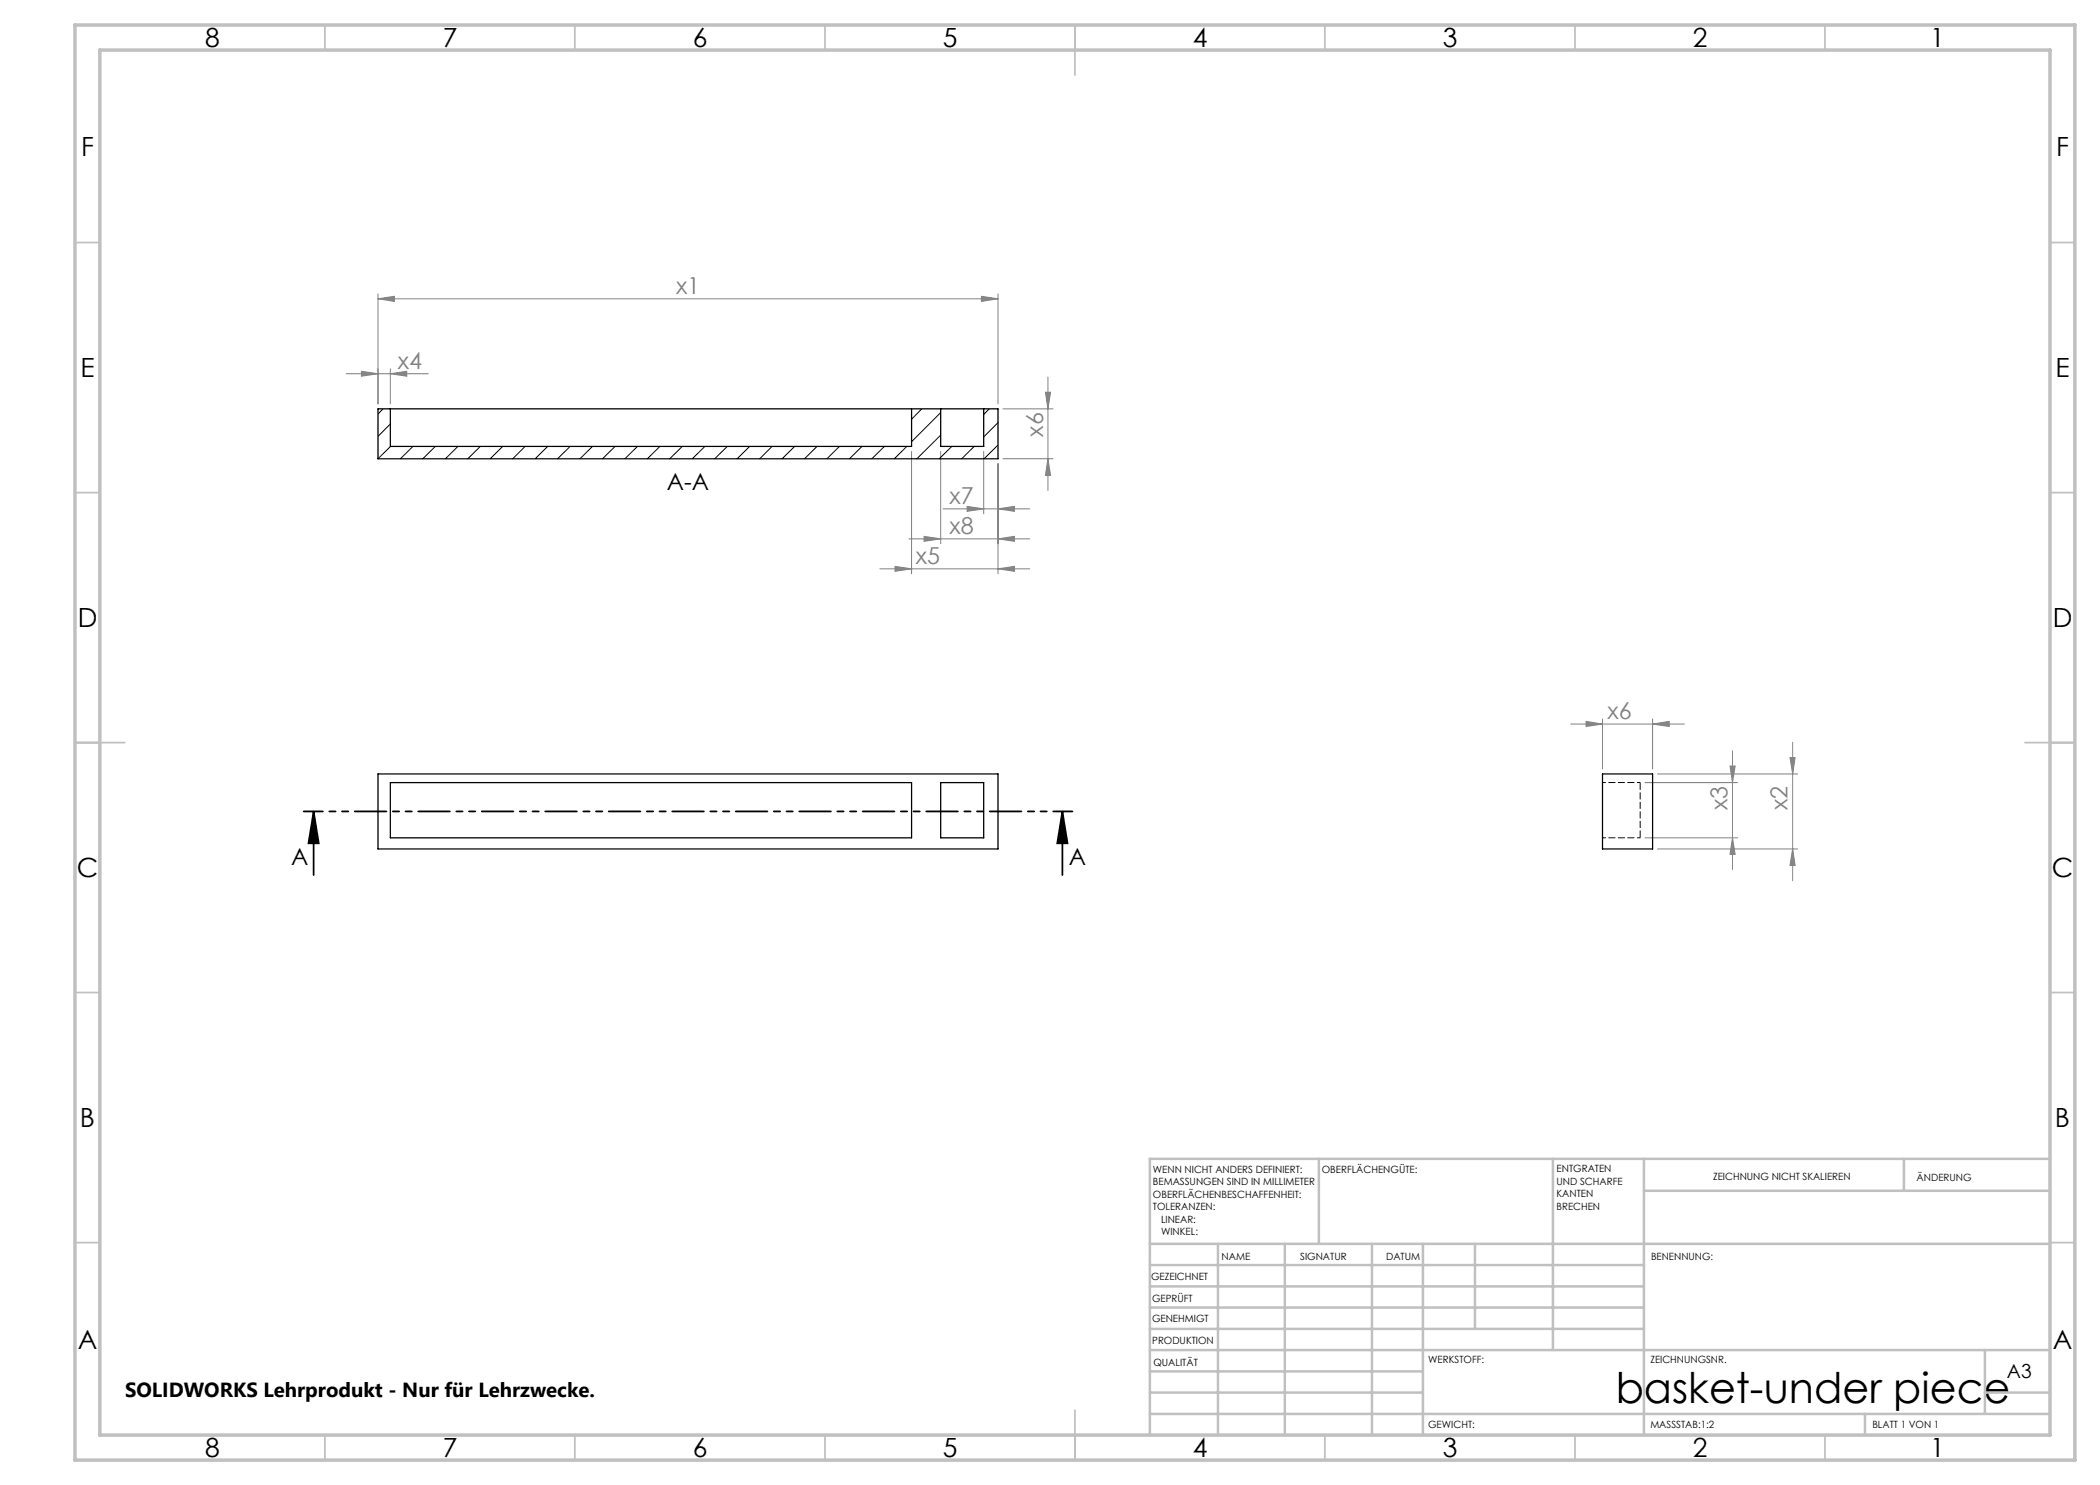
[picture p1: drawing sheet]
<svg xmlns="http://www.w3.org/2000/svg" width="420mm" height="297mm" viewBox="0 0 420 297" stroke-linecap="round" stroke-linejoin="round" font-family="sans-serif">
<path d="M62.7 162.3l1 6.4h-2zM62.7 162.3v12.7M212.5 162.3l1 6.4h-2zM212.5 162.3v12.7" fill="none" stroke="#000" stroke-width=".35"/>
<g fill="none" stroke="#808080" stroke-width=".2">
<path d="M75.6 59.8l3.3-.5v1zM75.6 58.8v22M75.6 59.8h124M196.3 59.3l3.3 .5-3.3 .5zM199.6 58.8v22M69.3 74.8h16.4M72.3 74.3l3.3 .5-3.3 .4zM78.1 74.8l3.3-.5v.9zM78.1 73.8v7M209.1 78.5h1l-.5 3.3zM209.6 75.4v22.7M182.3 90.3v24.5"/>
<path d="M188.1 90.3v18.5M196.7 90.3v12.5M199.6 92.8v22M200.6 91.8h10M200.6 81.8h10M209.6 91.8l.5 3.3h-1zM176 113.8h30M179 113.3l3.3 .5-3.3 .5zM181.8 107.8h24.2M184.8 107.3l3.3 .5-3.3 .5zM188.6 101.8h17.4M193.4 101.3l3.3 .5-3.3 .5z"/>
<path d="M199.6 101.8l3.3-.5v1zM199.6 107.8l3.3-.5v1zM199.6 113.8l3.3-.5v1zM314.1 144.8h22.8M317.2 144.3l3.3 .5-3.3 .5zM320.5 143.8v10M329 156.5h18.5M330.5 144.8l3.3-.5v1zM330.5 143.8v10M331.5 154.8h28M346 153.2h1l-.5 3.3zM346.5 150.2v23.7"/>
<path d="M358 151.5h1l-.5 3.3zM358.5 148.4v27.7M329 167.6h18.5M331.5 169.8h28M346.5 167.6l.5 3.3h-1zM358.5 169.8l.5 3.3h-1z"/>
</g>
<path d="M214.5 162.3h-153.8" fill="none" stroke="#000" stroke-width=".35" stroke-dasharray="6.3 1.3 1.3 1.3 1.3 1.3" stroke-dashoffset="2.5"/>
<g fill="none" stroke="#c0c0c0" stroke-width=".35">
<path d="M65 5v5M115 5v5M165 5v5M215 5v10M265 5v5M315 5v5M365 5v5M15 48.5h5M410 48.5h5M15 98.5h5M410 98.5h5M15 148.5h10"/>
<path d="M405 148.5h10M15 198.5h5M410 198.5h5M15 248.5h5M410 248.5h5M65 287v5M115 287v5M165 287v5M215 282v10M265 287v5M315 287v5M365 287v5"/>
</g>
<g fill="none" stroke="#c0c0c0" stroke-width=".5">
<path d="M263.8 231.8v17M310.6 231.8v38.2M328.8 231.8v55.2M328.8 238.2h81.2M380.8 231.8v6.4M410 231.8h-180v55.2M230 248.8h180M230 257.3h98.8M230 253h98.8M243.6 248.8v38.2M257 248.8v38.2M274.4 248.8v38.2"/>
<path d="M284.6 248.8v38.2M295 248.8v17M230 265.8h98.8M230 261.5h98.8M230 278.5h54.6M230 274.3h54.6M230 270h180M397 278.5h13M397 270v12.8M230 282.8h180M373 282.8v4.2"/>
</g>
<path d="M15 5h400v287h-400zM20 10h390v277h-390z" fill="none" stroke="#c0c0c0" stroke-width=".7"/>
<path d="M212.5 162.3l1 6.4h-2zM62.7 162.3l1 6.4h-2z" fill="#000"/>
<g fill="#808080">
<path d="M196.3 59.3l3.3 .5-3.3 .5zM75.6 59.8l3.3-.5v1zM199.6 101.8l3.3-.5v1zM193.4 101.3l3.3 .5-3.3 .5zM199.6 107.8l3.3-.5v1zM184.8 107.3l3.3 .5-3.3 .5zM199.6 113.8l3.3-.5v1zM179 113.3l3.3 .5-3.3 .5z"/>
<path d="M317.2 144.3l3.3 .5-3.3 .5zM330.5 144.8l3.3-.5v1zM72.3 74.3l3.3 .5-3.3 .4zM78.1 74.8l3.3-.5v.9z"/>
<path d="M358.5 169.8l.5 3.3h-1zM358 151.5h1l-.5 3.3zM346.5 167.6l.5 3.3h-1zM346 153.2h1l-.5 3.3zM209.6 91.8l.5 3.3h-1zM209.1 78.5h1l-.5 3.3z"/>
</g>
<path d="M75.6 81.8h124v10h-124zM78.1 81.8v7.5h104.2v-7.5M188.1 81.8v7.5h8.6v-7.5M75.6 154.8h124v15h-124zM78.1 156.5h104.2v11.1h-104.2zM188.1 156.5h8.6v11.1h-8.6zM320.5 154.8h10v15h-10z" fill="none" stroke="#000" stroke-width=".25"/>
<path d="M328 167.6v-11.1" fill="none" stroke="#000" stroke-width=".2" stroke-dasharray="1.3 .6" stroke-dashoffset="-.1"/>
<path d="M328 156.5h-7.5M328 167.6h-7.5" fill="none" stroke="#000" stroke-width=".2" stroke-dasharray="1.3 .6" stroke-dashoffset=".7"/>
<g fill="none" stroke="#000" stroke-width=".2">
<path d="M76.6 81.8l-1 1M78.1 84.8l-2.5 2.5M78.1 89.3l-2.5 2.5M82.6 89.3l-2.5 2.5M87.1 89.3l-2.5 2.5M91.6 89.3l-2.5 2.5M96.1 89.3l-2.5 2.5M100.5 89.3l-2.5 2.5M105 89.3l-2.4 2.5M109.5 89.3l-2.5 2.5M114 89.3l-2.5 2.5M118.5 89.3l-2.5 2.5"/>
<path d="M123 89.3l-2.5 2.5M127.5 89.3l-2.5 2.5M132 89.3l-2.5 2.5M136.5 89.3l-2.6 2.5M141 89.3l-2.5 2.5M145.5 89.3l-2.6 2.5M149.9 89.3l-2.5 2.5M154.4 89.3l-2.5 2.5M158.9 89.3l-2.5 2.5M163.4 89.3l-2.5 2.5M167.9 89.3l-2.5 2.5M172.4 89.3l-2.5 2.5"/>
<path d="M176.9 89.3l-2.5 2.5M181.4 89.3l-2.5 2.5M184.4 81.8l-2.1 2.1M188.1 82.5l-5.8 5.8M188.1 87l-4.7 4.8M190.4 89.3l-2.5 2.5M194.8 89.3l-2.5 2.5M197.8 81.8l-1.1 1.1M199.6 84.5l-2.9 2.9M199.6 89l-2.8 2.8"/>
</g>
<text font-size="8.5" x="323.1" y="280.6">basket-under piece</text>
<g font-size="5.3">
<text x="41" y="9.5">8</text>
<text x="88.5" y="9.5">7</text>
<text x="138.5" y="9.5">6</text>
<text x="188.5" y="9.5">5</text>
<text x="238.5" y="9.5">4</text>
<text x="288.5" y="9.5">3</text>
<text x="338.5" y="9.5">2</text>
<text x="386" y="9.5">1</text>
<text x="16.2" y="31.2">F</text>
<text x="411.2" y="31.2">F</text>
<text x="16.1" y="75.5">E</text>
<text x="411.1" y="75.5">E</text>
<text x="15.5" y="125.5">D</text>
<text x="410.5" y="125.5">D</text>
<text x="15.4" y="175.5">C</text>
<text x="410.4" y="175.5">C</text>
<text x="16" y="225.5">B</text>
<text x="411" y="225.5">B</text>
<text x="15.5" y="269.7">A</text>
<text x="410.5" y="269.7">A</text>
<text x="41" y="291.5">8</text>
<text x="88.5" y="291.5">7</text>
<text x="138.5" y="291.5">6</text>
<text x="188.5" y="291.5">5</text>
<text x="238.5" y="291.5">4</text>
<text x="288.5" y="291.5">3</text>
<text x="338.5" y="291.5">2</text>
<text x="386" y="291.5">1</text>
</g>
<g font-size="4.7" fill="#808080">
<text x="135.2" y="58.7">x1</text>
<text x="79.6" y="73.7">x4</text>
<text x="208.6" y="87.3" transform="rotate(-90 208.6 87.3)">x6</text>
<text x="189.9" y="100.7">x7</text>
<text x="189.9" y="106.7">x8</text>
<text x="183.2" y="112.7">x5</text>
<text x="321.5" y="143.8">x6</text>
<text x="345.5" y="161.9" transform="rotate(-90 345.5 161.9)">x3</text>
<text x="357.5" y="161.9" transform="rotate(-90 357.5 161.9)">x2</text>
</g>
<g font-size="4.7">
<text x="133.4" y="98">A-A</text>
<text x="58.3" y="173">A</text>
<text x="213.8" y="173">A</text>
</g>
<text font-size="4.1" x="25" y="279.3">SOLIDWORKS Lehrprodukt - Nur für Lehrzwecke.</text>
<text font-size="3.9" x="401.4" y="275.6">A3</text>
<g font-size="2">
<text x="230.6" y="234.6">WENN NICHT ANDERS DEFINIERT:</text>
<text x="230.6" y="237.1">BEMASSUNGEN SIND IN MILLIMETER</text>
<text x="230.6" y="239.6">OBERFLÄCHENBESCHAFFENHEIT:</text>
<text x="264.4" y="234.6">OBERFLÄCHENGÜTE:</text>
<text x="311.3" y="234.5">ENTGRATEN</text>
<text x="311.3" y="237">UND SCHARFE</text>
<text x="311.3" y="239.5">KANTEN</text>
<text x="342.6" y="236">ZEICHNUNG NICHT SKALIEREN</text>
<text x="383.3" y="236.2">ÄNDERUNG</text>
<text x="230.6" y="242.1">TOLERANZEN:</text>
<text x="232.2" y="244.6">LINEAR:</text>
<text x="311.3" y="242">BRECHEN</text>
<text x="232.2" y="247.1">WINKEL:</text>
<text x="244.3" y="252">NAME</text>
<text x="260" y="251.9">SIGNATUR</text>
<text x="277.2" y="251.9">DATUM</text>
<text x="330.2" y="251.9">BENENNUNG:</text>
<text x="230.2" y="256.1">GEZEICHNET</text>
<text x="230.4" y="260.3">GEPRÜFT</text>
<text x="230.4" y="264.4">GENEHMIGT</text>
<text x="230.5" y="268.8">PRODUKTION</text>
<text x="230.7" y="273.1">QUALITÄT</text>
<text x="285.6" y="272.5">WERKSTOFF:</text>
<text x="330.1" y="272.5">ZEICHNUNGSNR.</text>
<text x="285.6" y="285.5">GEWICHT:</text>
<text x="330.1" y="285.6">MASSSTAB:1:2</text>
<text x="374.5" y="285.6">BLATT 1 VON 1</text>
</g>
</svg>
